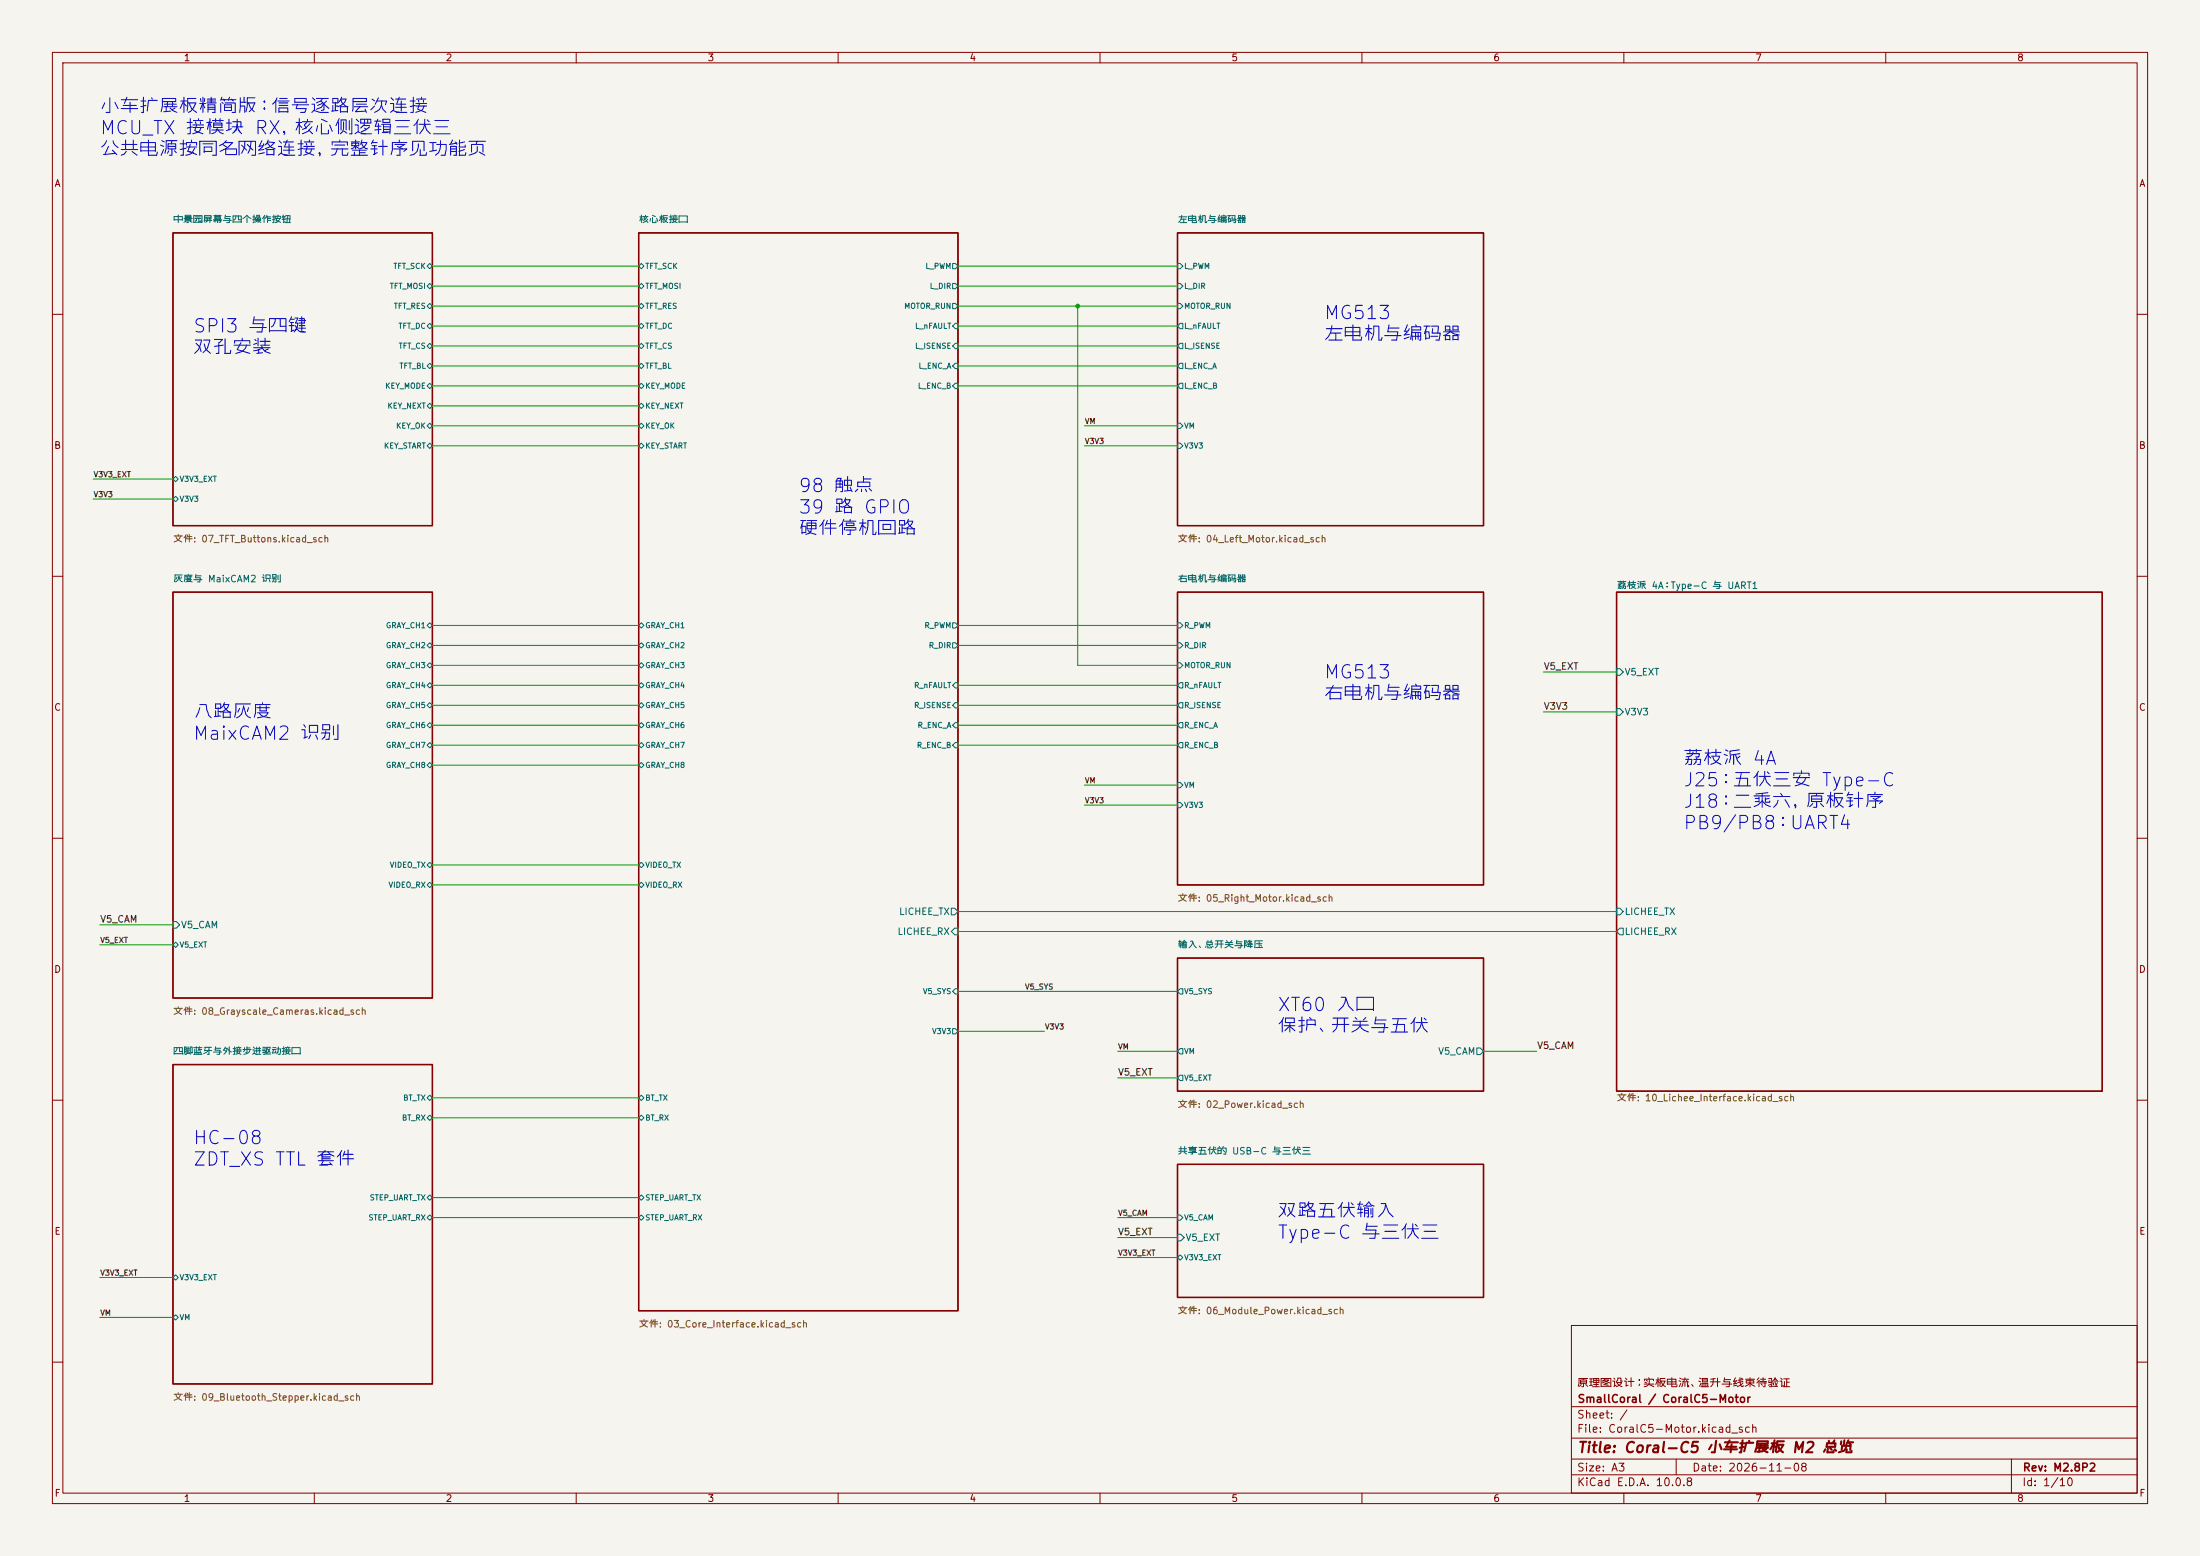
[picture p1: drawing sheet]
(kicad_sch
 (version 20260306)
 (generator "eeschema")
 (generator_version "10.0")
 (paper "A3")
 (title_block
  (title "Coral-C5 小车扩展板 M2 总览")
  (date "2026-11-08")
  (rev "M2.8P2")
  (company "SmallCoral / CoralC5-Motor")
  (comment 1 "原理图设计；实板电流、温升与线束待验证"))
 (lib_symbols)
 (text "小车扩展板精简版：信号逐路层次连接\nMCU_TX 接模块 RX，核心侧逻辑三伏三\n公共电源按同名网络连接，完整针序见功能页"
  (exclude_from_sim no)
  (at 19.05 19.05 0)
  (effects (font (size 2.54 2.54)) (justify left top)))
 (text "98 触点\n39 路 GPIO\n硬件停机回路"
  (exclude_from_sim no)
  (at 152.4 91.44 0)
  (effects (font (size 2.54 2.54)) (justify left top)))
 (text "SPI3 与四键\n双孔安装"
  (exclude_from_sim no)
  (at 36.83 60.96 0)
  (effects (font (size 2.54 2.54)) (justify left top)))
 (text "荔枝派 4A\nJ25：五伏三安 Type-C\nJ18：二乘六，原板针序\nPB9/PB8：UART4"
  (exclude_from_sim no)
  (at 321.31 143.51 0)
  (effects (font (size 2.54 2.54)) (justify left top)))
 (text "八路灰度\nMaixCAM2 识别"
  (exclude_from_sim no)
  (at 36.83 134.62 0)
  (effects (font (size 2.54 2.54)) (justify left top)))
 (text "HC-08\nZDT_XS TTL 套件"
  (exclude_from_sim no)
  (at 36.83 215.9 0)
  (effects (font (size 2.54 2.54)) (justify left top)))
 (text "MG513\n左电机与编码器"
  (exclude_from_sim no)
  (at 252.73 58.42 0)
  (effects (font (size 2.54 2.54)) (justify left top)))
 (text "MG513\n右电机与编码器"
  (exclude_from_sim no)
  (at 252.73 127 0)
  (effects (font (size 2.54 2.54)) (justify left top)))
 (text "XT60 入口\n保护、开关与五伏"
  (exclude_from_sim no)
  (at 243.84 190.5 0)
  (effects (font (size 2.54 2.54)) (justify left top)))
 (text "双路五伏输入\nType-C 与三伏三"
  (exclude_from_sim no)
  (at 243.84 229.87 0)
  (effects (font (size 2.54 2.54)) (justify left top)))
 (junction
  (at 205.74 58.42)
  (diameter 0)
  (color 0 0 0 0))
 (wire
  (pts (xy 182.88 196.85) (xy 199.39 196.85))
  (stroke (width 0) (type default)))
 (wire
  (pts (xy 182.88 173.99) (xy 308.61 173.99))
  (stroke (width 0) (type default)))
 (wire
  (pts (xy 19.05 243.84) (xy 33.02 243.84))
  (stroke (width 0) (type default)))
 (wire
  (pts (xy 182.88 130.81) (xy 224.79 130.81))
  (stroke (width 0) (type default)))
 (wire
  (pts (xy 82.55 138.43) (xy 121.92 138.43))
  (stroke (width 0) (type default)))
 (wire
  (pts (xy 207.01 153.67) (xy 224.79 153.67))
  (stroke (width 0) (type default)))
 (wire
  (pts (xy 205.74 127) (xy 224.79 127))
  (stroke (width 0) (type default)))
 (wire
  (pts (xy 213.36 236.22) (xy 224.79 236.22))
  (stroke (width 0) (type default)))
 (wire
  (pts (xy 82.55 62.23) (xy 121.92 62.23))
  (stroke (width 0) (type default)))
 (wire
  (pts (xy 19.05 180.34) (xy 33.02 180.34))
  (stroke (width 0) (type default)))
 (wire
  (pts (xy 82.55 134.62) (xy 121.92 134.62))
  (stroke (width 0) (type default)))
 (wire
  (pts (xy 82.55 228.6) (xy 121.92 228.6))
  (stroke (width 0) (type default)))
 (wire
  (pts (xy 205.74 58.42) (xy 224.79 58.42))
  (stroke (width 0) (type default)))
 (wire
  (pts (xy 182.88 69.85) (xy 224.79 69.85))
  (stroke (width 0) (type default)))
 (wire
  (pts (xy 182.88 62.23) (xy 224.79 62.23))
  (stroke (width 0) (type default)))
 (wire
  (pts (xy 294.64 135.89) (xy 308.61 135.89))
  (stroke (width 0) (type default)))
 (wire
  (pts (xy 283.21 200.66) (xy 293.37 200.66))
  (stroke (width 0) (type default)))
 (wire
  (pts (xy 182.88 142.24) (xy 224.79 142.24))
  (stroke (width 0) (type default)))
 (wire
  (pts (xy 182.88 189.23) (xy 224.79 189.23))
  (stroke (width 0) (type default)))
 (wire
  (pts (xy 82.55 50.8) (xy 121.92 50.8))
  (stroke (width 0) (type default)))
 (wire
  (pts (xy 182.88 73.66) (xy 224.79 73.66))
  (stroke (width 0) (type default)))
 (wire
  (pts (xy 294.64 128.27) (xy 308.61 128.27))
  (stroke (width 0) (type default)))
 (wire
  (pts (xy 182.88 138.43) (xy 224.79 138.43))
  (stroke (width 0) (type default)))
 (wire
  (pts (xy 82.55 209.55) (xy 121.92 209.55))
  (stroke (width 0) (type default)))
 (wire
  (pts (xy 82.55 165.1) (xy 121.92 165.1))
  (stroke (width 0) (type default)))
 (wire
  (pts (xy 82.55 77.47) (xy 121.92 77.47))
  (stroke (width 0) (type default)))
 (wire
  (pts (xy 82.55 54.61) (xy 121.92 54.61))
  (stroke (width 0) (type default)))
 (wire
  (pts (xy 82.55 130.81) (xy 121.92 130.81))
  (stroke (width 0) (type default)))
 (wire
  (pts (xy 82.55 119.38) (xy 121.92 119.38))
  (stroke (width 0) (type default)))
 (wire
  (pts (xy 82.55 142.24) (xy 121.92 142.24))
  (stroke (width 0) (type default)))
 (wire
  (pts (xy 182.88 58.42) (xy 205.74 58.42))
  (stroke (width 0) (type default)))
 (wire
  (pts (xy 182.88 134.62) (xy 224.79 134.62))
  (stroke (width 0) (type default)))
 (wire
  (pts (xy 182.88 123.19) (xy 224.79 123.19))
  (stroke (width 0) (type default)))
 (wire
  (pts (xy 182.88 177.8) (xy 308.61 177.8))
  (stroke (width 0) (type default)))
 (wire
  (pts (xy 82.55 85.09) (xy 121.92 85.09))
  (stroke (width 0) (type default)))
 (wire
  (pts (xy 82.55 66.04) (xy 121.92 66.04))
  (stroke (width 0) (type default)))
 (wire
  (pts (xy 182.88 54.61) (xy 224.79 54.61))
  (stroke (width 0) (type default)))
 (wire
  (pts (xy 82.55 232.41) (xy 121.92 232.41))
  (stroke (width 0) (type default)))
 (wire
  (pts (xy 213.36 205.74) (xy 224.79 205.74))
  (stroke (width 0) (type default)))
 (wire
  (pts (xy 213.36 232.41) (xy 224.79 232.41))
  (stroke (width 0) (type default)))
 (wire
  (pts (xy 213.36 240.03) (xy 224.79 240.03))
  (stroke (width 0) (type default)))
 (wire
  (pts (xy 19.05 176.53) (xy 33.02 176.53))
  (stroke (width 0) (type default)))
 (wire
  (pts (xy 82.55 123.19) (xy 121.92 123.19))
  (stroke (width 0) (type default)))
 (wire
  (pts (xy 182.88 50.8) (xy 224.79 50.8))
  (stroke (width 0) (type default)))
 (wire
  (pts (xy 82.55 69.85) (xy 121.92 69.85))
  (stroke (width 0) (type default)))
 (wire
  (pts (xy 17.78 95.25) (xy 33.02 95.25))
  (stroke (width 0) (type default)))
 (wire
  (pts (xy 82.55 127) (xy 121.92 127))
  (stroke (width 0) (type default)))
 (wire
  (pts (xy 17.78 91.44) (xy 33.02 91.44))
  (stroke (width 0) (type default)))
 (wire
  (pts (xy 82.55 213.36) (xy 121.92 213.36))
  (stroke (width 0) (type default)))
 (wire
  (pts (xy 207.01 85.09) (xy 224.79 85.09))
  (stroke (width 0) (type default)))
 (wire
  (pts (xy 182.88 66.04) (xy 224.79 66.04))
  (stroke (width 0) (type default)))
 (wire
  (pts (xy 82.55 81.28) (xy 121.92 81.28))
  (stroke (width 0) (type default)))
 (wire
  (pts (xy 82.55 168.91) (xy 121.92 168.91))
  (stroke (width 0) (type default)))
 (wire
  (pts (xy 82.55 58.42) (xy 121.92 58.42))
  (stroke (width 0) (type default)))
 (wire
  (pts (xy 207.01 81.28) (xy 224.79 81.28))
  (stroke (width 0) (type default)))
 (wire
  (pts (xy 182.88 119.38) (xy 224.79 119.38))
  (stroke (width 0) (type default)))
 (wire
  (pts (xy 82.55 146.05) (xy 121.92 146.05))
  (stroke (width 0) (type default)))
 (wire
  (pts (xy 207.01 149.86) (xy 224.79 149.86))
  (stroke (width 0) (type default)))
 (wire
  (pts (xy 205.74 58.42) (xy 205.74 127))
  (stroke (width 0) (type default)))
 (wire
  (pts (xy 82.55 73.66) (xy 121.92 73.66))
  (stroke (width 0) (type default)))
 (wire
  (pts (xy 224.79 200.66) (xy 213.36 200.66))
  (stroke (width 0) (type default)))
 (wire
  (pts (xy 19.05 251.46) (xy 33.02 251.46))
  (stroke (width 0) (type default)))
 (label "VM"
  (at 19.05 251.46 0)
  (effects (font (size 1.016 1.016)) (justify left bottom)))
 (label "V3V3_EXT"
  (at 19.05 243.84 0)
  (effects (font (size 1.016 1.016)) (justify left bottom)))
 (label "V3V3"
  (at 294.64 135.89 0)
  (effects (font (size 1.27 1.27)) (justify left bottom)))
 (label "V3V3"
  (at 207.01 85.09 0)
  (effects (font (size 1.016 1.016)) (justify left bottom)))
 (label "V5_EXT"
  (at 19.05 180.34 0)
  (effects (font (size 1.016 1.016)) (justify left bottom)))
 (label "V3V3"
  (at 17.78 95.25 0)
  (effects (font (size 1.016 1.016)) (justify left bottom)))
 (label "V3V3"
  (at 207.01 153.67 0)
  (effects (font (size 1.016 1.016)) (justify left bottom)))
 (label "VM"
  (at 207.01 149.86 0)
  (effects (font (size 1.016 1.016)) (justify left bottom)))
 (label "VM"
  (at 213.36 200.66 0)
  (effects (font (size 1.016 1.016)) (justify left bottom)))
 (label "V5_EXT"
  (at 294.64 128.27 0)
  (effects (font (size 1.27 1.27)) (justify left bottom)))
 (label "V5_CAM"
  (at 19.05 176.53 0)
  (effects (font (size 1.27 1.27)) (justify left bottom)))
 (label "VM"
  (at 207.01 81.28 0)
  (effects (font (size 1.016 1.016)) (justify left bottom)))
 (label "V3V3_EXT"
  (at 213.36 240.03 0)
  (effects (font (size 1.016 1.016)) (justify left bottom)))
 (label "V5_SYS"
  (at 195.58 189.23 0)
  (effects (font (size 1.016 1.016)) (justify left bottom)))
 (label "V5_EXT"
  (at 213.36 205.74 0)
  (effects (font (size 1.27 1.27)) (justify left bottom)))
 (label "V3V3_EXT"
  (at 17.78 91.44 0)
  (effects (font (size 1.016 1.016)) (justify left bottom)))
 (label "V5_CAM"
  (at 213.36 232.41 0)
  (effects (font (size 1.016 1.016)) (justify left bottom)))
 (label "V5_EXT"
  (at 213.36 236.22 0)
  (effects (font (size 1.27 1.27)) (justify left bottom)))
 (label "V5_CAM"
  (at 293.37 200.66 0)
  (effects (font (size 1.27 1.27)) (justify left bottom)))
 (label "V3V3"
  (at 199.39 196.85 0)
  (effects (font (size 1.016 1.016)) (justify left bottom)))
 (sheet
  (at 308.61 113.03)
  (size 92.71 95.25)
  (exclude_from_sim no)
  (in_bom yes)
  (on_board yes)
  (dnp no)
  (stroke (width 0.254) (type solid))
  (fill (color 0 0 0 0))
  (property "Sheetname" "荔枝派 4A：Type-C 与 UART1" (at 308.61 111.76 0) (show_name no) (do_not_autoplace no) (effects (font (size 1.27 1.27)) (justify left)))
  (property "Sheetfile" "10_Lichee_Interface.kicad_sch" (at 308.61 209.55 0) (show_name no) (do_not_autoplace no) (effects (font (size 1.27 1.27)) (justify left)))
  (pin "V5_EXT" input (at 308.61 128.27 180) (effects (font (size 1.27 1.27)) (justify left)))
  (pin "V3V3" input (at 308.61 135.89 180) (effects (font (size 1.27 1.27)) (justify left)))
  (pin "LICHEE_TX" input (at 308.61 173.99 180) (effects (font (size 1.27 1.27)) (justify left)))
  (pin "LICHEE_RX" output (at 308.61 177.8 180) (effects (font (size 1.27 1.27)) (justify left))))
 (sheet
  (at 224.79 222.25)
  (size 58.42 25.4)
  (exclude_from_sim no)
  (in_bom yes)
  (on_board yes)
  (dnp no)
  (stroke (width 0.254) (type solid))
  (fill (color 0 0 0 0))
  (property "Sheetname" "共享五伏的 USB-C 与三伏三" (at 224.79 219.71 0) (show_name no) (do_not_autoplace no) (effects (font (size 1.27 1.27)) (justify left)))
  (property "Sheetfile" "06_Module_Power.kicad_sch" (at 224.79 250.19 0) (show_name no) (do_not_autoplace no) (effects (font (size 1.27 1.27)) (justify left)))
  (pin "V5_CAM" input (at 224.79 232.41 180) (effects (font (size 1.016 1.016)) (justify left)))
  (pin "V3V3_EXT" bidirectional (at 224.79 240.03 180) (effects (font (size 1.016 1.016)) (justify left)))
  (pin "V5_EXT" input (at 224.79 236.22 180) (effects (font (size 1.27 1.27)) (justify left))))
 (sheet
  (at 224.79 182.88)
  (size 58.42 25.4)
  (exclude_from_sim no)
  (in_bom yes)
  (on_board yes)
  (dnp no)
  (stroke (width 0.254) (type solid))
  (fill (color 0 0 0 0))
  (property "Sheetname" "输入、总开关与降压" (at 224.79 180.34 0) (show_name no) (do_not_autoplace no) (effects (font (size 1.27 1.27)) (justify left)))
  (property "Sheetfile" "02_Power.kicad_sch" (at 224.79 210.82 0) (show_name no) (do_not_autoplace no) (effects (font (size 1.27 1.27)) (justify left)))
  (pin "V5_SYS" output (at 224.79 189.23 180) (effects (font (size 1.016 1.016)) (justify left)))
  (pin "VM" output (at 224.79 200.66 180) (effects (font (size 1.016 1.016)) (justify left)))
  (pin "V5_EXT" output (at 224.79 205.74 180) (effects (font (size 1.016 1.016)) (justify left)))
  (pin "V5_CAM" output (at 283.21 200.66 0) (effects (font (size 1.27 1.27)) (justify right))))
 (sheet
  (at 33.02 44.45)
  (size 49.53 55.88)
  (exclude_from_sim no)
  (in_bom yes)
  (on_board yes)
  (dnp no)
  (stroke (width 0.254) (type solid))
  (fill (color 0 0 0 0))
  (property "Sheetname" "中景园屏幕与四个操作按钮" (at 33.02 41.91 0) (show_name no) (do_not_autoplace no) (effects (font (size 1.27 1.27)) (justify left)))
  (property "Sheetfile" "07_TFT_Buttons.kicad_sch" (at 33.02 102.87 0) (show_name no) (do_not_autoplace no) (effects (font (size 1.27 1.27)) (justify left)))
  (pin "V3V3_EXT" bidirectional (at 33.02 91.44 180) (effects (font (size 1.016 1.016)) (justify left)))
  (pin "V3V3" bidirectional (at 33.02 95.25 180) (effects (font (size 1.016 1.016)) (justify left)))
  (pin "TFT_SCK" bidirectional (at 82.55 50.8 0) (effects (font (size 1.016 1.016)) (justify right)))
  (pin "TFT_MOSI" bidirectional (at 82.55 54.61 0) (effects (font (size 1.016 1.016)) (justify right)))
  (pin "TFT_RES" bidirectional (at 82.55 58.42 0) (effects (font (size 1.016 1.016)) (justify right)))
  (pin "TFT_DC" bidirectional (at 82.55 62.23 0) (effects (font (size 1.016 1.016)) (justify right)))
  (pin "TFT_CS" bidirectional (at 82.55 66.04 0) (effects (font (size 1.016 1.016)) (justify right)))
  (pin "TFT_BL" bidirectional (at 82.55 69.85 0) (effects (font (size 1.016 1.016)) (justify right)))
  (pin "KEY_MODE" bidirectional (at 82.55 73.66 0) (effects (font (size 1.016 1.016)) (justify right)))
  (pin "KEY_NEXT" bidirectional (at 82.55 77.47 0) (effects (font (size 1.016 1.016)) (justify right)))
  (pin "KEY_OK" bidirectional (at 82.55 81.28 0) (effects (font (size 1.016 1.016)) (justify right)))
  (pin "KEY_START" bidirectional (at 82.55 85.09 0) (effects (font (size 1.016 1.016)) (justify right))))
 (sheet
  (at 33.02 203.2)
  (size 49.53 60.96)
  (exclude_from_sim no)
  (in_bom yes)
  (on_board yes)
  (dnp no)
  (stroke (width 0.254) (type solid))
  (fill (color 0 0 0 0))
  (property "Sheetname" "四脚蓝牙与外接步进驱动接口" (at 33.02 200.66 0) (show_name no) (do_not_autoplace no) (effects (font (size 1.27 1.27)) (justify left)))
  (property "Sheetfile" "09_Bluetooth_Stepper.kicad_sch" (at 33.02 266.7 0) (show_name no) (do_not_autoplace no) (effects (font (size 1.27 1.27)) (justify left)))
  (pin "V3V3_EXT" bidirectional (at 33.02 243.84 180) (effects (font (size 1.016 1.016)) (justify left)))
  (pin "VM" bidirectional (at 33.02 251.46 180) (effects (font (size 1.016 1.016)) (justify left)))
  (pin "BT_TX" bidirectional (at 82.55 209.55 0) (effects (font (size 1.016 1.016)) (justify right)))
  (pin "BT_RX" bidirectional (at 82.55 213.36 0) (effects (font (size 1.016 1.016)) (justify right)))
  (pin "STEP_UART_TX" bidirectional (at 82.55 228.6 0) (effects (font (size 1.016 1.016)) (justify right)))
  (pin "STEP_UART_RX" bidirectional (at 82.55 232.41 0) (effects (font (size 1.016 1.016)) (justify right))))
 (sheet
  (at 121.92 44.45)
  (size 60.96 205.74)
  (exclude_from_sim no)
  (in_bom yes)
  (on_board yes)
  (dnp no)
  (stroke (width 0.254) (type solid))
  (fill (color 0 0 0 0))
  (property "Sheetname" "核心板接口" (at 121.92 41.91 0) (show_name no) (do_not_autoplace no) (effects (font (size 1.27 1.27)) (justify left)))
  (property "Sheetfile" "03_Core_Interface.kicad_sch" (at 121.92 252.73 0) (show_name no) (do_not_autoplace no) (effects (font (size 1.27 1.27)) (justify left)))
  (pin "L_PWM" output (at 182.88 50.8 0) (effects (font (size 1.016 1.016)) (justify right)))
  (pin "L_DIR" output (at 182.88 54.61 0) (effects (font (size 1.016 1.016)) (justify right)))
  (pin "MOTOR_RUN" output (at 182.88 58.42 0) (effects (font (size 1.016 1.016)) (justify right)))
  (pin "L_nFAULT" input (at 182.88 62.23 0) (effects (font (size 1.016 1.016)) (justify right)))
  (pin "L_ISENSE" input (at 182.88 66.04 0) (effects (font (size 1.016 1.016)) (justify right)))
  (pin "L_ENC_A" input (at 182.88 69.85 0) (effects (font (size 1.016 1.016)) (justify right)))
  (pin "L_ENC_B" input (at 182.88 73.66 0) (effects (font (size 1.016 1.016)) (justify right)))
  (pin "R_PWM" output (at 182.88 119.38 0) (effects (font (size 1.016 1.016)) (justify right)))
  (pin "R_DIR" output (at 182.88 123.19 0) (effects (font (size 1.016 1.016)) (justify right)))
  (pin "R_nFAULT" input (at 182.88 130.81 0) (effects (font (size 1.016 1.016)) (justify right)))
  (pin "R_ISENSE" input (at 182.88 134.62 0) (effects (font (size 1.016 1.016)) (justify right)))
  (pin "R_ENC_A" input (at 182.88 138.43 0) (effects (font (size 1.016 1.016)) (justify right)))
  (pin "R_ENC_B" input (at 182.88 142.24 0) (effects (font (size 1.016 1.016)) (justify right)))
  (pin "V5_SYS" input (at 182.88 189.23 0) (effects (font (size 1.016 1.016)) (justify right)))
  (pin "V3V3" output (at 182.88 196.85 0) (effects (font (size 1.016 1.016)) (justify right)))
  (pin "TFT_SCK" bidirectional (at 121.92 50.8 180) (effects (font (size 1.016 1.016)) (justify left)))
  (pin "TFT_MOSI" bidirectional (at 121.92 54.61 180) (effects (font (size 1.016 1.016)) (justify left)))
  (pin "TFT_RES" bidirectional (at 121.92 58.42 180) (effects (font (size 1.016 1.016)) (justify left)))
  (pin "TFT_DC" bidirectional (at 121.92 62.23 180) (effects (font (size 1.016 1.016)) (justify left)))
  (pin "TFT_CS" bidirectional (at 121.92 66.04 180) (effects (font (size 1.016 1.016)) (justify left)))
  (pin "TFT_BL" bidirectional (at 121.92 69.85 180) (effects (font (size 1.016 1.016)) (justify left)))
  (pin "KEY_MODE" bidirectional (at 121.92 73.66 180) (effects (font (size 1.016 1.016)) (justify left)))
  (pin "KEY_NEXT" bidirectional (at 121.92 77.47 180) (effects (font (size 1.016 1.016)) (justify left)))
  (pin "KEY_OK" bidirectional (at 121.92 81.28 180) (effects (font (size 1.016 1.016)) (justify left)))
  (pin "KEY_START" bidirectional (at 121.92 85.09 180) (effects (font (size 1.016 1.016)) (justify left)))
  (pin "GRAY_CH1" bidirectional (at 121.92 119.38 180) (effects (font (size 1.016 1.016)) (justify left)))
  (pin "GRAY_CH2" bidirectional (at 121.92 123.19 180) (effects (font (size 1.016 1.016)) (justify left)))
  (pin "GRAY_CH3" bidirectional (at 121.92 127 180) (effects (font (size 1.016 1.016)) (justify left)))
  (pin "GRAY_CH4" bidirectional (at 121.92 130.81 180) (effects (font (size 1.016 1.016)) (justify left)))
  (pin "GRAY_CH5" bidirectional (at 121.92 134.62 180) (effects (font (size 1.016 1.016)) (justify left)))
  (pin "GRAY_CH6" bidirectional (at 121.92 138.43 180) (effects (font (size 1.016 1.016)) (justify left)))
  (pin "GRAY_CH7" bidirectional (at 121.92 142.24 180) (effects (font (size 1.016 1.016)) (justify left)))
  (pin "GRAY_CH8" bidirectional (at 121.92 146.05 180) (effects (font (size 1.016 1.016)) (justify left)))
  (pin "VIDEO_TX" bidirectional (at 121.92 165.1 180) (effects (font (size 1.016 1.016)) (justify left)))
  (pin "VIDEO_RX" bidirectional (at 121.92 168.91 180) (effects (font (size 1.016 1.016)) (justify left)))
  (pin "BT_TX" bidirectional (at 121.92 209.55 180) (effects (font (size 1.016 1.016)) (justify left)))
  (pin "BT_RX" bidirectional (at 121.92 213.36 180) (effects (font (size 1.016 1.016)) (justify left)))
  (pin "STEP_UART_TX" bidirectional (at 121.92 228.6 180) (effects (font (size 1.016 1.016)) (justify left)))
  (pin "STEP_UART_RX" bidirectional (at 121.92 232.41 180) (effects (font (size 1.016 1.016)) (justify left)))
  (pin "LICHEE_TX" output (at 182.88 173.99 0) (effects (font (size 1.27 1.27)) (justify right)))
  (pin "LICHEE_RX" input (at 182.88 177.8 0) (effects (font (size 1.27 1.27)) (justify right))))
 (sheet
  (at 33.02 113.03)
  (size 49.53 77.47)
  (exclude_from_sim no)
  (in_bom yes)
  (on_board yes)
  (dnp no)
  (stroke (width 0.254) (type solid))
  (fill (color 0 0 0 0))
  (property "Sheetname" "灰度与 MaixCAM2 识别" (at 33.02 110.49 0) (show_name no) (do_not_autoplace no) (effects (font (size 1.27 1.27)) (justify left)))
  (property "Sheetfile" "08_Grayscale_Cameras.kicad_sch" (at 33.02 193.04 0) (show_name no) (do_not_autoplace no) (effects (font (size 1.27 1.27)) (justify left)))
  (pin "V5_EXT" bidirectional (at 33.02 180.34 180) (effects (font (size 1.016 1.016)) (justify left)))
  (pin "GRAY_CH1" bidirectional (at 82.55 119.38 0) (effects (font (size 1.016 1.016)) (justify right)))
  (pin "GRAY_CH2" bidirectional (at 82.55 123.19 0) (effects (font (size 1.016 1.016)) (justify right)))
  (pin "GRAY_CH3" bidirectional (at 82.55 127 0) (effects (font (size 1.016 1.016)) (justify right)))
  (pin "GRAY_CH4" bidirectional (at 82.55 130.81 0) (effects (font (size 1.016 1.016)) (justify right)))
  (pin "GRAY_CH5" bidirectional (at 82.55 134.62 0) (effects (font (size 1.016 1.016)) (justify right)))
  (pin "GRAY_CH6" bidirectional (at 82.55 138.43 0) (effects (font (size 1.016 1.016)) (justify right)))
  (pin "GRAY_CH7" bidirectional (at 82.55 142.24 0) (effects (font (size 1.016 1.016)) (justify right)))
  (pin "GRAY_CH8" bidirectional (at 82.55 146.05 0) (effects (font (size 1.016 1.016)) (justify right)))
  (pin "VIDEO_TX" bidirectional (at 82.55 165.1 0) (effects (font (size 1.016 1.016)) (justify right)))
  (pin "VIDEO_RX" bidirectional (at 82.55 168.91 0) (effects (font (size 1.016 1.016)) (justify right)))
  (pin "V5_CAM" input (at 33.02 176.53 180) (effects (font (size 1.27 1.27)) (justify left))))
 (sheet
  (at 224.79 113.03)
  (size 58.42 55.88)
  (exclude_from_sim no)
  (in_bom yes)
  (on_board yes)
  (dnp no)
  (stroke (width 0.254) (type solid))
  (fill (color 0 0 0 0))
  (property "Sheetname" "右电机与编码器" (at 224.79 110.49 0) (show_name no) (do_not_autoplace no) (effects (font (size 1.27 1.27)) (justify left)))
  (property "Sheetfile" "05_Right_Motor.kicad_sch" (at 224.79 171.45 0) (show_name no) (do_not_autoplace no) (effects (font (size 1.27 1.27)) (justify left)))
  (pin "R_PWM" input (at 224.79 119.38 180) (effects (font (size 1.016 1.016)) (justify left)))
  (pin "R_DIR" input (at 224.79 123.19 180) (effects (font (size 1.016 1.016)) (justify left)))
  (pin "MOTOR_RUN" input (at 224.79 127 180) (effects (font (size 1.016 1.016)) (justify left)))
  (pin "R_nFAULT" output (at 224.79 130.81 180) (effects (font (size 1.016 1.016)) (justify left)))
  (pin "R_ISENSE" output (at 224.79 134.62 180) (effects (font (size 1.016 1.016)) (justify left)))
  (pin "R_ENC_A" output (at 224.79 138.43 180) (effects (font (size 1.016 1.016)) (justify left)))
  (pin "R_ENC_B" output (at 224.79 142.24 180) (effects (font (size 1.016 1.016)) (justify left)))
  (pin "VM" input (at 224.79 149.86 180) (effects (font (size 1.016 1.016)) (justify left)))
  (pin "V3V3" input (at 224.79 153.67 180) (effects (font (size 1.016 1.016)) (justify left))))
 (sheet
  (at 224.79 44.45)
  (size 58.42 55.88)
  (exclude_from_sim no)
  (in_bom yes)
  (on_board yes)
  (dnp no)
  (stroke (width 0.254) (type solid))
  (fill (color 0 0 0 0))
  (property "Sheetname" "左电机与编码器" (at 224.79 41.91 0) (show_name no) (do_not_autoplace no) (effects (font (size 1.27 1.27)) (justify left)))
  (property "Sheetfile" "04_Left_Motor.kicad_sch" (at 224.79 102.87 0) (show_name no) (do_not_autoplace no) (effects (font (size 1.27 1.27)) (justify left)))
  (pin "L_PWM" input (at 224.79 50.8 180) (effects (font (size 1.016 1.016)) (justify left)))
  (pin "L_DIR" input (at 224.79 54.61 180) (effects (font (size 1.016 1.016)) (justify left)))
  (pin "MOTOR_RUN" input (at 224.79 58.42 180) (effects (font (size 1.016 1.016)) (justify left)))
  (pin "L_nFAULT" output (at 224.79 62.23 180) (effects (font (size 1.016 1.016)) (justify left)))
  (pin "L_ISENSE" output (at 224.79 66.04 180) (effects (font (size 1.016 1.016)) (justify left)))
  (pin "L_ENC_A" output (at 224.79 69.85 180) (effects (font (size 1.016 1.016)) (justify left)))
  (pin "L_ENC_B" output (at 224.79 73.66 180) (effects (font (size 1.016 1.016)) (justify left)))
  (pin "VM" input (at 224.79 81.28 180) (effects (font (size 1.016 1.016)) (justify left)))
  (pin "V3V3" input (at 224.79 85.09 180) (effects (font (size 1.016 1.016)) (justify left))))
 (sheet_instances
  (path ""
   (page "1")))
 (embedded_fonts no))
